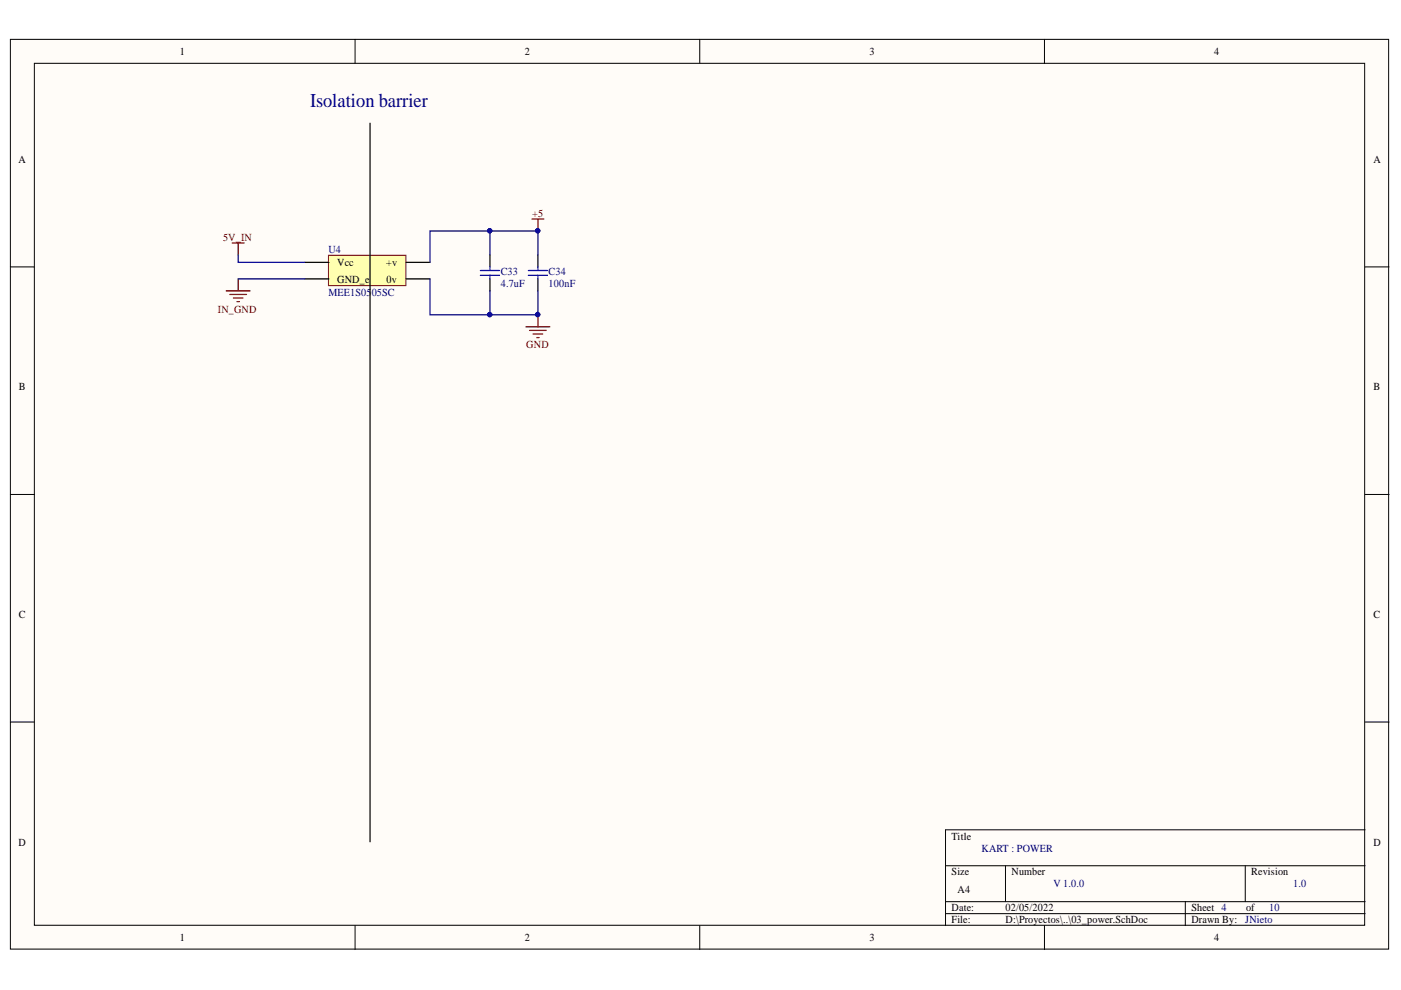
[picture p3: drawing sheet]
<svg xmlns="http://www.w3.org/2000/svg" width="297mm" height="210mm" viewBox="0 0 297 210" stroke-linecap="round" stroke-linejoin="round" font-family="sans-serif">
<g fill="#fffcf8" stroke="#000" stroke-width=".21">
<path d="M2.2 8.3h292.2v192.9h-292.2z"/>
<path d="M7.3 13.4h282v182.8h-282z"/>
</g>
<g fill="none" stroke="#000" stroke-width=".21">
<path d="M75.3 8.3v5.1M148.4 8.3v5.1M221.4 8.3v5.1M2.2 56.6h5.1M289.4 56.6h5.1M2.2 104.8h5.1M289.4 104.8h5.1M2.2 153.1h5.1M289.4 153.1h5.1M289.4 175.9h-88.9v20.4M75.3 196.3v5M148.4 196.3v5"/>
<path d="M200.5 183.6h88.9M200.5 191.2h88.9M200.5 193.7h88.9M213.2 183.6v7.6M221.4 196.3v5M251.3 191.2v5.1M264 183.6v7.6"/>
</g>
<path d="M69.6 54.1h16.5v6.5h-16.5z" fill="#ffffb0" stroke="#800000" stroke-width=".21"/>
<path d="M78.5 26.1v152.4M64.7 59.1h5M64.7 55.6h5M86.1 59.1h5.1M86.1 55.6h5.1M103.9 54.1v2.5M103.9 59.1v2.6M114 54.1v2.5M114 59.1v2.6" fill="none" stroke="#000" stroke-width=".26"/>
<g fill="none" stroke="#800000" stroke-width=".26">
<path d="M49.2 51.5h2.6M50.5 51.5v2.6M50.5 59.1v2.6M112.8 46.4h2.5M114 46.4v2.6M48 61.7h5M48.7 62.4h3.6M49.5 63.2h2M50.2 64h.6M111.5 69.3h5.1M112.3 70.1h3.5M113 70.8h2.1"/>
<path d="M113.8 71.6h.5M114 66.8v2.5"/>
</g>
<path d="M101.8 57.4h4.1M101.8 58.4h4.1M103.9 56.6v.8M103.9 58.4v.7M112 57.4h4.1M112 58.4h4.1M114 56.6v.8M114 58.4v.7" fill="none" stroke="#00f" stroke-width=".26"/>
<g fill="#000080" stroke="#000080" stroke-width=".21">
<circle cx="114" cy="48.9" r=".46"/>
<circle cx="114" cy="66.7" r=".46"/>
<circle cx="103.8" cy="48.9" r=".46"/>
<circle cx="103.8" cy="66.7" r=".46"/>
</g>
<path d="M50.5 54.1v1.5h14.2M50.5 59.1h14.2M91.2 59.1v7.7h12.7v-5.1M103.9 49h10.1v5.1M103.9 54.1v-5.1h-12.7v6.6M114 61.7v5.1h-10.1" fill="none" stroke="#000080" stroke-width=".26"/>
<text font-size="4.1" fill="#000080" x="65.7" y="22.7">Isolation barrier</text>
<g font-size="2.3">
<text x="38.2" y="11.7">1</text>
<text x="111.2" y="11.7">2</text>
<text x="184.3" y="11.7">3</text>
<text x="257.4" y="11.7">4</text>
<text x="3.9" y="34.5">A</text>
<text x="291.2" y="34.5">A</text>
<text x="71.5" y="59.9">GND_e</text>
<text x="71.5" y="56.4">Vcc</text>
<text x="81.9" y="56.4">+v</text>
<text x="82" y="59.9">0v</text>
<text x="4" y="82.7">B</text>
<text x="291.2" y="82.7">B</text>
<text x="4" y="131">C</text>
<text x="291.2" y="131">C</text>
<text x="3.9" y="179.3">D</text>
<text x="201.8" y="178">Title</text>
<text x="291.2" y="179.3">D</text>
<text x="201.8" y="185.6">Size</text>
<text x="214.5" y="185.6">Number</text>
<text x="265.3" y="185.6">Revision</text>
<text x="203" y="189.4">A4</text>
<text x="201.8" y="193.2">Date:</text>
<text x="201.8" y="195.8">File:</text>
<text x="213.2" y="193.2">02/05/2022</text>
<text x="213.2" y="195.8">D:\Proyectos\..\03_power.SchDoc</text>
<text x="252.6" y="193.2">Sheet 4</text>
<text x="252.6" y="195.8">Drawn By:</text>
<text x="264.2" y="193.2">of</text>
<text x="38.2" y="199.6">1</text>
<text x="111.2" y="199.6">2</text>
<text x="184.3" y="199.6">3</text>
<text x="257.4" y="199.6">4</text>
</g>
<g font-size="2.3" fill="#800000">
<text x="112.9" y="46">+5</text>
<text x="47.3" y="51.1">5V_IN</text>
<text x="46.2" y="66.3">IN_GND</text>
<text x="111.6" y="73.9">GND</text>
</g>
<g font-size="2.3" fill="#000080">
<text x="69.6" y="53.7">U4</text>
<text x="106.2" y="58.4">C33</text>
<text x="116.3" y="58.4">C34</text>
<text x="69.6" y="62.7">MEE1S05</text>
<text x="78.8" y="62.7">05SC</text>
<text x="106.2" y="60.9">4.7uF</text>
<text x="116.3" y="60.9">100nF</text>
<text x="208.1" y="180.5">KART : POWER</text>
<text x="223.3" y="188.1">V 1.0.0</text>
<text x="274.2" y="188.1">1.0</text>
<text x="264" y="195.8">JNieto</text>
<text x="269.1" y="193.2">10</text>
</g>
</svg>
